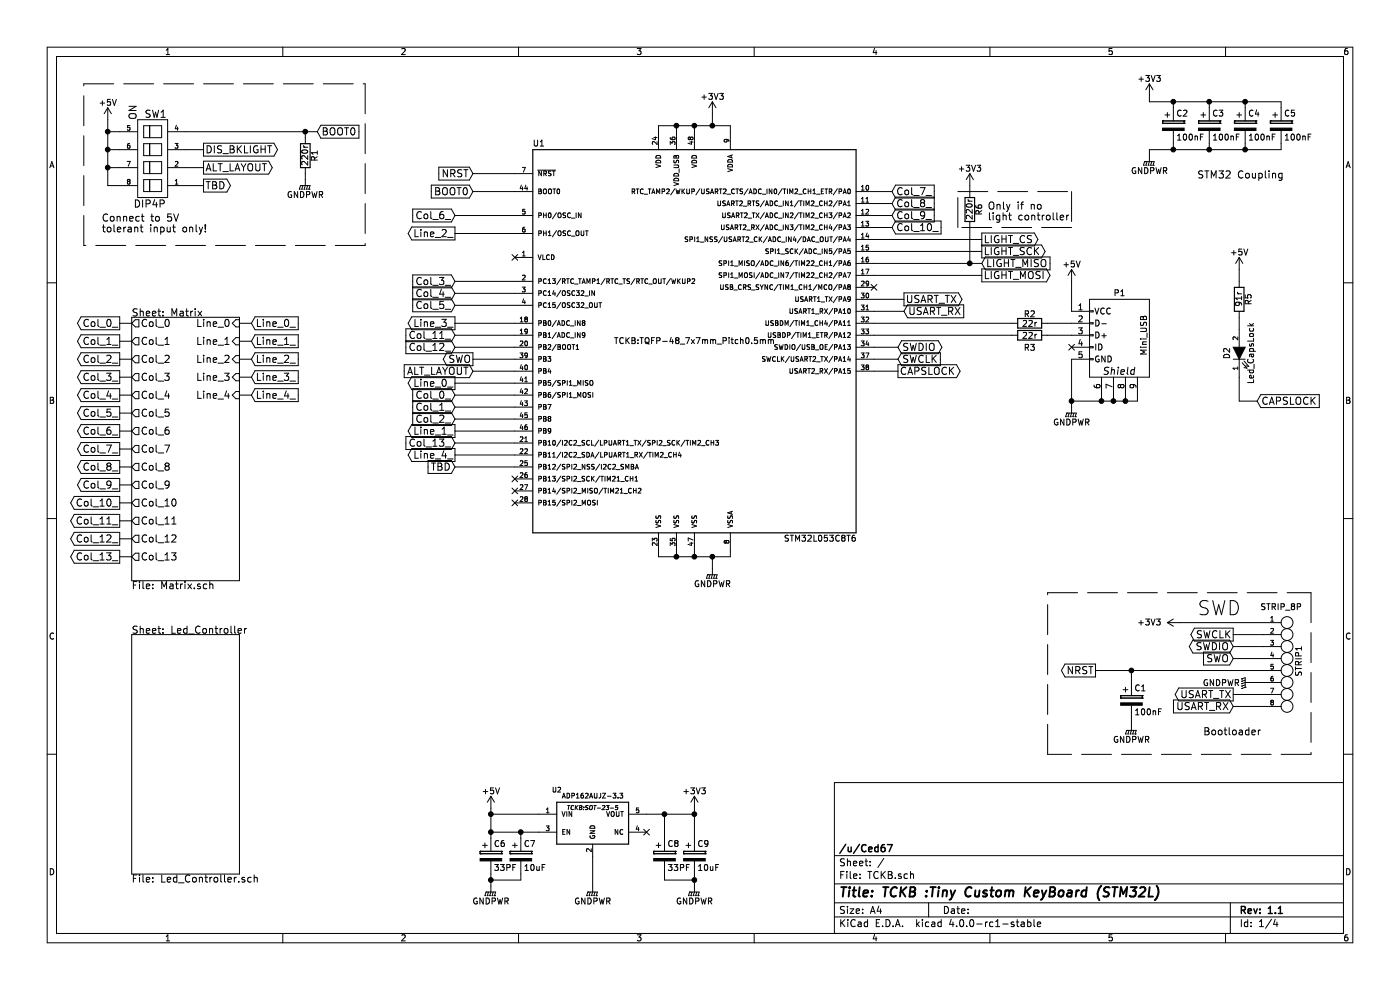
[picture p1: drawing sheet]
EESchema Schematic File Version 2
LIBS:power
LIBS:device
LIBS:transistors
LIBS:conn
LIBS:linear
LIBS:regul
LIBS:74xx
LIBS:cmos4000
LIBS:adc-dac
LIBS:memory
LIBS:xilinx
LIBS:microcontrollers
LIBS:dsp
LIBS:microchip
LIBS:analog_switches
LIBS:motorola
LIBS:texas
LIBS:intel
LIBS:audio
LIBS:interface
LIBS:digital-audio
LIBS:philips
LIBS:display
LIBS:cypress
LIBS:siliconi
LIBS:opto
LIBS:atmel
LIBS:contrib
LIBS:valves
LIBS:TCKB
LIBS:TCKB-cache
EELAYER 25 0
EELAYER END
$Descr A4 11693 8268
encoding utf-8
Sheet 1 4
Title "TCKB :Tiny Custom KeyBoard (STM32L)"
Date ""
Rev "1.1"
Comp "/u/Ced67"
Comment1 ""
Comment2 ""
Comment3 ""
Comment4 ""
$EndDescr
$Comp
L DIP4P SW1
U 1 1
P 1550 1550
F 0 "SW1" H 1800 950 60  0000 C CNN
F 1 "DIP4P" H 1850 1700 60  0000 C CNN
F 2 "TCKB:DIPSWITCH-8_SMD" H 1550 1550 60  0001 C CNN
F 3 "" H 1550 1550 60  0000 C CNN
	1    1550 1550
	-1   0    0    1   
$EndComp
$Comp
L +3V3 #PWR01
U 1 1
P 5800 6750
F 0 "#PWR01" H 5800 6600 50  0001 C CNN
F 1 "+3V3" H 5800 6890 50  0000 C CNN
F 2 "" H 5800 6750 60  0000 C CNN
F 3 "" H 5800 6750 60  0000 C CNN
	1    5800 6750
	1    0    0    -1  
$EndComp
$Comp
L +5V #PWR02
U 1 1
P 8950 2350
F 0 "#PWR02" H 8950 2200 50  0001 C CNN
F 1 "+5V" H 8950 2490 50  0000 C CNN
F 2 "" H 8950 2350 60  0000 C CNN
F 3 "" H 8950 2350 60  0000 C CNN
	1    8950 2350
	1    0    0    -1  
$EndComp
$Comp
L GNDPWR #PWR03
U 1 1
P 8950 3400
F 0 "#PWR03" H 8950 3200 50  0001 C CNN
F 1 "GNDPWR" H 8950 3270 50  0000 C CNN
F 2 "" H 8950 3350 60  0000 C CNN
F 3 "" H 8950 3350 60  0000 C CNN
	1    8950 3400
	1    0    0    -1  
$EndComp
NoConn ~ 8950 2900
$Comp
L GNDPWR #PWR04
U 1 1
P 5950 4750
F 0 "#PWR04" H 5950 4550 50  0001 C CNN
F 1 "GNDPWR" H 5950 4620 50  0000 C CNN
F 2 "" H 5950 4700 60  0000 C CNN
F 3 "" H 5950 4700 60  0000 C CNN
	1    5950 4750
	1    0    0    -1  
$EndComp
Wire Wire Line
	8950 2350 8950 2600
Wire Wire Line
	5500 4600 5500 4650
Wire Wire Line
	5500 4650 6100 4650
Wire Wire Line
	6100 4650 6100 4600
Wire Wire Line
	5650 4600 5650 4650
Connection ~ 5650 4650
Wire Wire Line
	5800 4600 5800 4650
Connection ~ 5800 4650
$Comp
L CP C2
U 1 1
P 9800 1050
F 0 "C2" H 9825 1150 50  0000 L CNN
F 1 "100nF" H 9825 950 50  0000 L CNN
F 2 "TCKB:C_0805" H 9838 900 30  0001 C CNN
F 3 "" H 9800 1050 60  0000 C CNN
	1    9800 1050
	1    0    0    -1  
$EndComp
$Comp
L +3V3 #PWR05
U 1 1
P 9600 800
F 0 "#PWR05" H 9600 650 50  0001 C CNN
F 1 "+3V3" H 9600 940 50  0000 C CNN
F 2 "" H 9600 800 60  0000 C CNN
F 3 "" H 9600 800 60  0000 C CNN
	1    9600 800 
	1    0    0    -1  
$EndComp
$Comp
L GNDPWR #PWR06
U 1 1
P 9600 1300
F 0 "#PWR06" H 9600 1100 50  0001 C CNN
F 1 "GNDPWR" H 9600 1170 50  0000 C CNN
F 2 "" H 9600 1250 60  0000 C CNN
F 3 "" H 9600 1250 60  0000 C CNN
	1    9600 1300
	1    0    0    -1  
$EndComp
Wire Wire Line
	9600 800  9600 850 
Wire Wire Line
	9600 1300 9600 1250
$Comp
L GNDPWR #PWR07
U 1 1
P 10450 5700
F 0 "#PWR07" H 10450 5500 50  0001 C CNN
F 1 "GNDPWR" V 10450 5450 50  0000 C CNN
F 2 "" H 10450 5650 60  0000 C CNN
F 3 "" H 10450 5650 60  0000 C CNN
	1    10450 5700
	0    1    -1   0   
$EndComp
$Comp
L +3V3 #PWR08
U 1 1
P 9850 5200
F 0 "#PWR08" H 9850 5050 50  0001 C CNN
F 1 "+3V3" V 9850 5450 50  0000 C CNN
F 2 "" H 9850 5200 60  0000 C CNN
F 3 "" H 9850 5200 60  0000 C CNN
	1    9850 5200
	0    -1   1    0   
$EndComp
Text GLabel 10300 5300 0    60   Output ~ 0
SWCLK
Text GLabel 10300 5400 0    60   BiDi ~ 0
SWDIO
Text GLabel 9150 5600 0    60   Output ~ 0
NRST
Text GLabel 10300 5500 0    60   Input ~ 0
SWO
Wire Wire Line
	9850 5200 10550 5200
Wire Wire Line
	10550 5300 10300 5300
Text GLabel 7500 3000 2    60   Input ~ 0
SWCLK
Text GLabel 7500 2900 2    60   BiDi ~ 0
SWDIO
Text GLabel 3950 1450 0    60   Input ~ 0
NRST
Text GLabel 3950 3000 0    60   Output ~ 0
SWO
Wire Wire Line
	7300 2900 7500 2900
Wire Wire Line
	7500 3000 7300 3000
$Comp
L R R1
U 1 1
P 2550 1300
F 0 "R1" V 2630 1300 50  0000 C CNN
F 1 "220r" V 2550 1300 50  0000 C CNN
F 2 "TCKB:R_0805" V 2480 1300 30  0001 C CNN
F 3 "" H 2550 1300 30  0000 C CNN
	1    2550 1300
	1    0    0    -1  
$EndComp
$Comp
L GNDPWR #PWR09
U 1 1
P 4950 7400
F 0 "#PWR09" H 4950 7200 50  0001 C CNN
F 1 "GNDPWR" H 4950 7270 50  0000 C CNN
F 2 "" H 4950 7350 60  0000 C CNN
F 3 "" H 4950 7350 60  0000 C CNN
	1    4950 7400
	1    0    0    -1  
$EndComp
$Comp
L GNDPWR #PWR010
U 1 1
P 2550 1500
F 0 "#PWR010" H 2550 1300 50  0001 C CNN
F 1 "GNDPWR" H 2550 1370 50  0000 C CNN
F 2 "" H 2550 1450 60  0000 C CNN
F 3 "" H 2550 1450 60  0000 C CNN
	1    2550 1500
	1    0    0    -1  
$EndComp
$Comp
L +3V3 #PWR011
U 1 1
P 5950 950
F 0 "#PWR011" H 5950 800 50  0001 C CNN
F 1 "+3V3" H 5950 1090 50  0000 C CNN
F 2 "" H 5950 950 60  0000 C CNN
F 3 "" H 5950 950 60  0000 C CNN
	1    5950 950 
	1    0    0    -1  
$EndComp
$Comp
L GNDPWR #PWR012
U 1 1
P 9450 6050
F 0 "#PWR012" H 9450 5850 50  0001 C CNN
F 1 "GNDPWR" H 9450 5920 50  0000 C CNN
F 2 "" H 9450 6000 60  0000 C CNN
F 3 "" H 9450 6000 60  0000 C CNN
	1    9450 6050
	1    0    0    -1  
$EndComp
Wire Wire Line
	2550 1450 2550 1500
Text GLabel 1000 2850 0    60   Output ~ 0
Col_1_
Text GLabel 1000 3000 0    60   Output ~ 0
Col_2_
Text GLabel 1000 3150 0    60   Output ~ 0
Col_3_
Text GLabel 1000 3300 0    60   Output ~ 0
Col_4_
Text GLabel 1000 3450 0    60   Output ~ 0
Col_5_
Text GLabel 1000 3600 0    60   Output ~ 0
Col_6_
Text GLabel 1000 3750 0    60   Output ~ 0
Col_7_
Text GLabel 1000 3900 0    60   Output ~ 0
Col_8_
Text GLabel 1000 4050 0    60   Output ~ 0
Col_9_
Text GLabel 1000 4200 0    60   Output ~ 0
Col_10_
Text GLabel 1000 4350 0    60   Output ~ 0
Col_11_
Text GLabel 1000 4500 0    60   Output ~ 0
Col_12_
Text GLabel 1000 4650 0    60   Output ~ 0
Col_13_
Text GLabel 2100 2850 2    60   Input ~ 0
Line_1_
Text GLabel 2100 3000 2    60   Input ~ 0
Line_2_
Text GLabel 2100 3150 2    60   Input ~ 0
Line_3_
Text GLabel 2100 3300 2    60   Input ~ 0
Line_4_
Wire Wire Line
	1000 2700 1100 2700
Wire Wire Line
	1100 2850 1000 2850
Wire Wire Line
	1000 3000 1100 3000
Wire Wire Line
	1100 3150 1000 3150
Wire Wire Line
	1000 3300 1100 3300
Wire Wire Line
	1100 3450 1000 3450
Wire Wire Line
	1000 3600 1100 3600
Wire Wire Line
	1100 3750 1000 3750
Wire Wire Line
	1000 3900 1100 3900
Wire Wire Line
	1100 4050 1000 4050
Wire Wire Line
	1000 4200 1100 4200
Wire Wire Line
	1100 4350 1000 4350
Wire Wire Line
	1000 4500 1100 4500
Wire Wire Line
	1000 4650 1100 4650
Wire Wire Line
	2000 2700 2100 2700
Wire Wire Line
	2100 2850 2000 2850
Wire Wire Line
	2000 3000 2100 3000
Wire Wire Line
	2100 3150 2000 3150
Wire Wire Line
	2000 3300 2100 3300
Wire Wire Line
	5500 1100 5500 1050
Wire Wire Line
	5500 1050 6100 1050
Wire Wire Line
	6100 1050 6100 1100
Wire Wire Line
	5950 950  5950 1050
Connection ~ 5950 1050
Wire Wire Line
	5800 1100 5800 1050
Connection ~ 5800 1050
Wire Wire Line
	5650 1100 5650 1050
Connection ~ 5650 1050
$Comp
L LED D2
U 1 1
P 10350 2950
F 0 "D2" H 10350 3050 50  0000 C CNN
F 1 "Led_CapsLock" H 10350 2850 50  0000 C CNN
F 2 "TCKB:CHERRY_MX_LED" H 10350 2950 60  0001 C CNN
F 3 "" H 10350 2950 60  0000 C CNN
	1    10350 2950
	0    -1   -1   0   
$EndComp
Wire Wire Line
	10350 2750 10350 2650
$Comp
L +5V #PWR013
U 1 1
P 10350 2250
F 0 "#PWR013" H 10350 2100 50  0001 C CNN
F 1 "+5V" H 10350 2390 50  0000 C CNN
F 2 "" H 10350 2250 60  0000 C CNN
F 3 "" H 10350 2250 60  0000 C CNN
	1    10350 2250
	1    0    0    -1  
$EndComp
$Comp
L STM32L053C8 U1
U 1 1
P 5800 2850
F 0 "U1" H 4500 4500 50  0000 C CNN
F 1 "STM32L053C8T6" H 6850 1200 50  0000 C CNN
F 2 "TCKB:TQFP-48_7x7mm_Pitch0.5mm" H 5800 2850 50  0000 C CNN
F 3 "" H 5800 2850 60  0000 C CNN
	1    5800 2850
	1    0    0    -1  
$EndComp
Text GLabel 10500 3350 2    60   Input ~ 0
CAPSLOCK
Wire Wire Line
	10500 3350 10350 3350
Wire Wire Line
	10350 3350 10350 3150
Text Notes 10000 5150 0    118  ~ 0
SWD
Text Notes 10000 1500 0    60   ~ 0
STM32 Coupling
Wire Wire Line
	8750 2800 8950 2800
Wire Wire Line
	8950 2700 8750 2700
Wire Wire Line
	8450 2700 7300 2700
Wire Wire Line
	7300 2800 8450 2800
$Comp
L CP C9
U 1 1
P 5800 7150
F 0 "C9" H 5825 7250 50  0000 L CNN
F 1 "10uF" H 5825 7050 50  0000 L CNN
F 2 "TCKB:C_0805" H 5838 7000 30  0001 C CNN
F 3 "" H 5800 7150 60  0000 C CNN
	1    5800 7150
	1    0    0    -1  
$EndComp
$Comp
L +5V #PWR014
U 1 1
P 4100 6750
F 0 "#PWR014" H 4100 6600 50  0001 C CNN
F 1 "+5V" H 4100 6890 50  0000 C CNN
F 2 "" H 4100 6750 60  0000 C CNN
F 3 "" H 4100 6750 60  0000 C CNN
	1    4100 6750
	1    0    0    -1  
$EndComp
$Comp
L CP C8
U 1 1
P 5550 7150
F 0 "C8" H 5575 7250 50  0000 L CNN
F 1 "33PF" H 5575 7050 50  0000 L CNN
F 2 "TCKB:C_0805" H 5588 7000 30  0001 C CNN
F 3 "" H 5550 7150 60  0000 C CNN
	1    5550 7150
	1    0    0    -1  
$EndComp
$Comp
L CP C6
U 1 1
P 4100 7150
F 0 "C6" H 4125 7250 50  0000 L CNN
F 1 "33PF" H 4125 7050 50  0000 L CNN
F 2 "TCKB:C_0805" H 4138 7000 30  0001 C CNN
F 3 "" H 4100 7150 60  0000 C CNN
	1    4100 7150
	1    0    0    -1  
$EndComp
$Comp
L CP C7
U 1 1
P 4350 7150
F 0 "C7" H 4375 7250 50  0000 L CNN
F 1 "10uF" H 4375 7050 50  0000 L CNN
F 2 "TCKB:C_0805" H 4388 7000 30  0001 C CNN
F 3 "" H 4350 7150 60  0000 C CNN
	1    4350 7150
	1    0    0    -1  
$EndComp
Wire Wire Line
	4100 6750 4100 7000
Wire Wire Line
	4100 6950 4500 6950
Connection ~ 4100 6950
Wire Wire Line
	4500 6800 4100 6800
Connection ~ 4100 6800
Wire Wire Line
	4350 6950 4350 7000
Connection ~ 4350 6950
Wire Wire Line
	5800 6750 5800 7000
Wire Wire Line
	5400 6800 5800 6800
Connection ~ 5800 6800
Wire Wire Line
	4950 7400 4950 7150
$Comp
L GNDPWR #PWR015
U 1 1
P 4100 7400
F 0 "#PWR015" H 4100 7200 50  0001 C CNN
F 1 "GNDPWR" H 4100 7270 50  0000 C CNN
F 2 "" H 4100 7350 60  0000 C CNN
F 3 "" H 4100 7350 60  0000 C CNN
	1    4100 7400
	1    0    0    -1  
$EndComp
$Comp
L GNDPWR #PWR016
U 1 1
P 5800 7400
F 0 "#PWR016" H 5800 7200 50  0001 C CNN
F 1 "GNDPWR" H 5800 7270 50  0000 C CNN
F 2 "" H 5800 7350 60  0000 C CNN
F 3 "" H 5800 7350 60  0000 C CNN
	1    5800 7400
	1    0    0    -1  
$EndComp
Wire Wire Line
	4100 7300 4100 7400
Wire Wire Line
	4350 7300 4350 7350
Wire Wire Line
	4350 7350 4100 7350
Connection ~ 4100 7350
Wire Wire Line
	5800 7300 5800 7400
Wire Wire Line
	5550 7300 5550 7350
Wire Wire Line
	5550 7350 5800 7350
Connection ~ 5800 7350
Wire Wire Line
	5550 7000 5550 6800
Connection ~ 5550 6800
NoConn ~ 5400 6950
$Comp
L ADP162AUJZ-3.3 U2
U 1 1
P 4950 6850
F 0 "U2" H 4650 7100 40  0000 C CNN
F 1 "ADP162AUJZ-3.3" H 4950 7050 40  0000 C CNN
F 2 "TCKB:SOT-23-5" H 4950 6950 35  0000 C CIN
F 3 "" H 4950 6850 60  0000 C CNN
	1    4950 6850
	1    0    0    -1  
$EndComp
$Comp
L CP C3
U 1 1
P 10100 1050
F 0 "C3" H 10125 1150 50  0000 L CNN
F 1 "100nF" H 10125 950 50  0000 L CNN
F 2 "TCKB:C_0805" H 10138 900 30  0001 C CNN
F 3 "" H 10100 1050 60  0000 C CNN
	1    10100 1050
	1    0    0    -1  
$EndComp
$Comp
L CP C5
U 1 1
P 10700 1050
F 0 "C5" H 10725 1150 50  0000 L CNN
F 1 "100nF" H 10725 950 50  0000 L CNN
F 2 "TCKB:C_0805" H 10738 900 30  0001 C CNN
F 3 "" H 10700 1050 60  0000 C CNN
	1    10700 1050
	1    0    0    -1  
$EndComp
$Comp
L CP C1
U 1 1
P 9450 5850
F 0 "C1" H 9475 5950 50  0000 L CNN
F 1 "100nF" H 9475 5750 50  0000 L CNN
F 2 "TCKB:C_0805" H 9488 5700 30  0001 C CNN
F 3 "" H 9450 5850 60  0000 C CNN
	1    9450 5850
	1    0    0    -1  
$EndComp
$Comp
L CP C4
U 1 1
P 10400 1050
F 0 "C4" H 10425 1150 50  0000 L CNN
F 1 "100nF" H 10425 950 50  0000 L CNN
F 2 "TCKB:C_0805" H 10438 900 30  0001 C CNN
F 3 "" H 10400 1050 60  0000 C CNN
	1    10400 1050
	1    0    0    -1  
$EndComp
NoConn ~ 4300 2150
Wire Wire Line
	9600 850  10700 850 
Wire Wire Line
	10700 850  10700 900 
Wire Wire Line
	9600 1250 10700 1250
Wire Wire Line
	10700 1250 10700 1200
Wire Wire Line
	10400 1200 10400 1250
Connection ~ 10400 1250
Wire Wire Line
	10100 1200 10100 1250
Connection ~ 10100 1250
Wire Wire Line
	9800 1200 9800 1250
Connection ~ 9800 1250
Wire Wire Line
	9800 900  9800 850 
Connection ~ 9800 850 
Wire Wire Line
	10100 900  10100 850 
Connection ~ 10100 850 
Wire Wire Line
	10400 900  10400 850 
Connection ~ 10400 850 
$Comp
L Mini_USB P1
U 1 1
P 8950 2600
F 0 "P1" V 8800 3000 50  0000 C CNN
F 1 "Mini_USB" H 9150 3200 50  0000 C CNN
F 2 "TCKB:USB_Mini-B" V 9100 2800 60  0001 C CNN
F 3 "" V 9100 2800 60  0000 C CNN
	1    8950 2600
	0    1    1    0   
$EndComp
Wire Wire Line
	8950 3000 8950 3400
Wire Wire Line
	9200 3300 9200 3350
Wire Wire Line
	8950 3350 9500 3350
Connection ~ 8950 3350
Wire Wire Line
	9500 3350 9500 3300
Connection ~ 9200 3350
Wire Wire Line
	9300 3300 9300 3350
Connection ~ 9300 3350
Wire Wire Line
	9400 3300 9400 3350
Connection ~ 9400 3350
Text GLabel 10300 5900 0    60   Input ~ 0
USART_RX
Text GLabel 10300 5800 0    60   Output ~ 0
USART_TX
Text Notes 10050 6150 0    60   ~ 0
Bootloader
Text GLabel 7550 2600 2    60   Input ~ 0
USART_RX
Text GLabel 7550 2500 2    60   Output ~ 0
USART_TX
Wire Wire Line
	7300 2500 7550 2500
Wire Wire Line
	7550 2600 7300 2600
$Comp
L R R5
U 1 1
P 10350 2500
F 0 "R5" V 10430 2500 50  0000 C CNN
F 1 "91r" V 10350 2500 50  0000 C CNN
F 2 "TCKB:R_0805" V 10280 2500 30  0001 C CNN
F 3 "" H 10350 2500 30  0000 C CNN
	1    10350 2500
	1    0    0    -1  
$EndComp
$Comp
L R R2
U 1 1
P 8600 2700
F 0 "R2" V 8680 2700 50  0000 C CNN
F 1 "22r" V 8600 2700 50  0000 C CNN
F 2 "TCKB:R_0805" V 8530 2700 30  0001 C CNN
F 3 "" H 8600 2700 30  0000 C CNN
	1    8600 2700
	0    -1   -1   0   
$EndComp
$Comp
L R R3
U 1 1
P 8600 2800
F 0 "R3" V 8500 2800 50  0000 C CNN
F 1 "22r" V 8600 2800 50  0000 C CNN
F 2 "TCKB:R_0805" V 8530 2800 30  0001 C CNN
F 3 "" H 8600 2800 30  0000 C CNN
	1    8600 2800
	0    -1   -1   0   
$EndComp
Text GLabel 8200 2300 2    60   Output ~ 0
LIGHT_MOSI
Text GLabel 8200 2200 2    60   Input ~ 0
LIGHT_MISO
Text GLabel 8200 2100 2    60   Output ~ 0
LIGHT_SCK
Text GLabel 8200 2000 2    60   Output ~ 0
LIGHT_CS
Wire Wire Line
	7300 2000 8200 2000
Wire Wire Line
	8200 2100 7300 2100
Wire Wire Line
	7300 2200 8200 2200
Wire Wire Line
	8200 2300 7300 2300
$Comp
L R R6
U 1 1
P 8100 1750
F 0 "R6" V 8180 1750 50  0000 C CNN
F 1 "220r" V 8100 1750 50  0000 C CNN
F 2 "TCKB:R_0805" V 8030 1750 30  0001 C CNN
F 3 "" H 8100 1750 30  0000 C CNN
	1    8100 1750
	1    0    0    -1  
$EndComp
Wire Wire Line
	8100 1900 8100 2200
Connection ~ 8100 2200
$Comp
L +3V3 #PWR017
U 1 1
P 8100 1550
F 0 "#PWR017" H 8100 1400 50  0001 C CNN
F 1 "+3V3" H 8100 1690 50  0000 C CNN
F 2 "" H 8100 1550 60  0000 C CNN
F 3 "" H 8100 1550 60  0000 C CNN
	1    8100 1550
	1    0    0    -1  
$EndComp
Wire Wire Line
	8100 1550 8100 1600
Text Notes 8250 1850 0    60   ~ 0
Only if no\nlight controller
Wire Notes Line
	8000 1600 8950 1600
Wire Notes Line
	8950 1600 8950 1900
Wire Notes Line
	8950 1900 8000 1900
Wire Notes Line
	8000 1900 8000 1600
Wire Wire Line
	4300 1450 3950 1450
Wire Wire Line
	10350 2250 10350 2350
$Sheet
S 1100 5300 900  2000
U 56632A89
F0 "Led_Controller" 60
F1 "Led_Controller.sch" 60
$EndSheet
Text GLabel 3950 1600 0    60   Input ~ 0
BOOT0
Wire Wire Line
	3950 1600 4300 1600
Wire Wire Line
	9150 5600 10550 5600
Text Notes 1150 1000 1    60   ~ 0
ON
Text GLabel 2650 1100 2    60   Input ~ 0
BOOT0
Wire Wire Line
	2650 1100 1550 1100
Wire Wire Line
	2550 1150 2550 1100
Connection ~ 2550 1100
$Comp
L +5V #PWR018
U 1 1
P 900 1000
F 0 "#PWR018" H 900 850 50  0001 C CNN
F 1 "+5V" H 900 1140 50  0000 C CNN
F 2 "" H 900 1000 60  0000 C CNN
F 3 "" H 900 1000 60  0000 C CNN
	1    900  1000
	1    0    0    -1  
$EndComp
Wire Wire Line
	900  1000 900  1550
Wire Wire Line
	900  1550 1000 1550
Wire Wire Line
	1000 1400 900  1400
Connection ~ 900  1400
Wire Wire Line
	1000 1250 900  1250
Connection ~ 900  1250
Wire Wire Line
	1000 1100 900  1100
Connection ~ 900  1100
Text Notes 850  1950 0    60   ~ 0
Connect to 5V\ntolerant input only!
Wire Notes Line
	700  2050 700  700 
$Comp
L STRIP_8P STRIP1
U 1 1
P 10550 5200
F 0 "STRIP1" V 10850 4750 50  0000 L CNN
F 1 "STRIP_8P" H 10700 5300 50  0000 C BNN
F 2 "TCKB:SlantedStrip8p" H 10700 5200 60  0001 C CNN
F 3 "" H 10700 5200 60  0000 C CNN
	1    10550 5200
	1    0    0    -1  
$EndComp
Wire Wire Line
	10300 5800 10550 5800
Wire Wire Line
	10550 5900 10300 5900
Wire Wire Line
	9450 5700 9450 5600
Connection ~ 9450 5600
Wire Wire Line
	9450 6050 9450 6000
Wire Notes Line
	10950 4950 10950 6300
Wire Notes Line
	10950 6300 8750 6300
Wire Notes Line
	8750 6300 8750 4950
Wire Notes Line
	8750 4950 10950 4950
Wire Wire Line
	10550 5400 10300 5400
Wire Wire Line
	10300 5500 10550 5500
Wire Wire Line
	10550 5700 10450 5700
Wire Wire Line
	5950 4650 5950 4750
Connection ~ 5950 4650
Text GLabel 1700 1250 2    60   Output ~ 0
DIS_BKLIGHT
Wire Wire Line
	1550 1250 1700 1250
Text GLabel 1700 1400 2    60   Output ~ 0
ALT_LAYOUT
Wire Wire Line
	1550 1400 1700 1400
Text GLabel 2100 2700 2    60   Input ~ 0
Line_0_
Text GLabel 1000 2700 0    60   Output ~ 0
Col_0_
Text GLabel 7500 3100 2    60   Output ~ 0
CAPSLOCK
Wire Wire Line
	7500 3100 7300 3100
Text GLabel 3800 3600 0    60   Output ~ 0
Line_1_
Text GLabel 3800 1950 0    60   Output ~ 0
Line_2_
Text GLabel 3800 2700 0    60   Output ~ 0
Line_3_
Text GLabel 3800 3800 0    60   Output ~ 0
Line_4_
Text GLabel 3800 3200 0    60   Output ~ 0
Line_0_
Text GLabel 3800 3400 0    60   Input ~ 0
Col_1_
Text GLabel 3800 3500 0    60   Input ~ 0
Col_2_
Text GLabel 3800 2350 0    60   Input ~ 0
Col_3_
Text GLabel 3800 2450 0    60   Input ~ 0
Col_4_
Text GLabel 3800 2550 0    60   Input ~ 0
Col_5_
Text GLabel 3800 1800 0    60   Input ~ 0
Col_6_
Text GLabel 7450 1600 2    60   Input ~ 0
Col_7_
Text GLabel 7450 1700 2    60   Input ~ 0
Col_8_
Text GLabel 7450 1800 2    60   Input ~ 0
Col_9_
Text GLabel 7450 1900 2    60   Input ~ 0
Col_10_
Text GLabel 3800 2800 0    60   Input ~ 0
Col_11_
Text GLabel 3800 2900 0    60   Input ~ 0
Col_12_
Text GLabel 3800 3700 0    60   Input ~ 0
Col_13_
Text GLabel 3800 3300 0    60   Input ~ 0
Col_0_
Wire Wire Line
	4300 2700 3800 2700
Wire Wire Line
	3800 3200 4300 3200
Wire Wire Line
	3800 3600 4300 3600
Wire Wire Line
	3800 3800 4300 3800
Wire Wire Line
	3800 1950 4300 1950
Wire Wire Line
	3800 3300 4300 3300
Wire Wire Line
	4300 3400 3800 3400
Wire Wire Line
	3800 3500 4300 3500
Wire Wire Line
	4300 2350 3800 2350
Wire Wire Line
	3800 2450 4300 2450
Wire Wire Line
	4300 2550 3800 2550
Wire Wire Line
	4300 1800 3800 1800
Wire Wire Line
	7300 1600 7450 1600
Wire Wire Line
	7450 1700 7300 1700
Wire Wire Line
	7300 1800 7450 1800
Wire Wire Line
	7450 1900 7300 1900
Wire Wire Line
	4300 2800 3800 2800
Wire Wire Line
	3800 2900 4300 2900
Wire Wire Line
	4300 3700 3800 3700
$Sheet
S 1100 2650 900  2200
U 5642B7B5
F0 "Matrix" 60
F1 "Matrix.sch" 60
F2 "Line_1" I R 2000 2850 60 
F3 "Line_2" I R 2000 3000 60 
F4 "Line_3" I R 2000 3150 60 
F5 "Line_4" I R 2000 3300 60 
F6 "Col_1" O L 1100 2850 60 
F7 "Col_2" O L 1100 3000 60 
F8 "Col_3" O L 1100 3150 60 
F9 "Col_4" O L 1100 3300 60 
F10 "Col_5" O L 1100 3450 60 
F11 "Col_6" O L 1100 3600 60 
F12 "Col_7" O L 1100 3750 60 
F13 "Col_8" O L 1100 3900 60 
F14 "Col_9" O L 1100 4050 60 
F15 "Col_10" O L 1100 4200 60 
F16 "Col_11" O L 1100 4350 60 
F17 "Col_12" O L 1100 4500 60 
F18 "Col_13" O L 1100 4650 60 
F19 "Line_0" I R 2000 2700 60 
F20 "Col_0" O L 1100 2700 60 
$EndSheet
Text GLabel 3950 3100 0    60   Input ~ 0
ALT_LAYOUT
Wire Wire Line
	3950 3000 4300 3000
Wire Wire Line
	4300 3100 3950 3100
Wire Notes Line
	700  700  3050 700 
Wire Notes Line
	3050 700  3050 2050
Wire Notes Line
	3050 2050 700  2050
Text GLabel 1700 1550 2    60   Output ~ 0
TBD
Wire Wire Line
	1550 1550 1700 1550
Text GLabel 3800 3900 0    60   Input ~ 0
TBD
Wire Wire Line
	3800 3900 4300 3900
NoConn ~ 4300 4000
NoConn ~ 4300 4100
NoConn ~ 4300 4200
NoConn ~ 7300 2400
$EndSCHEMATC
